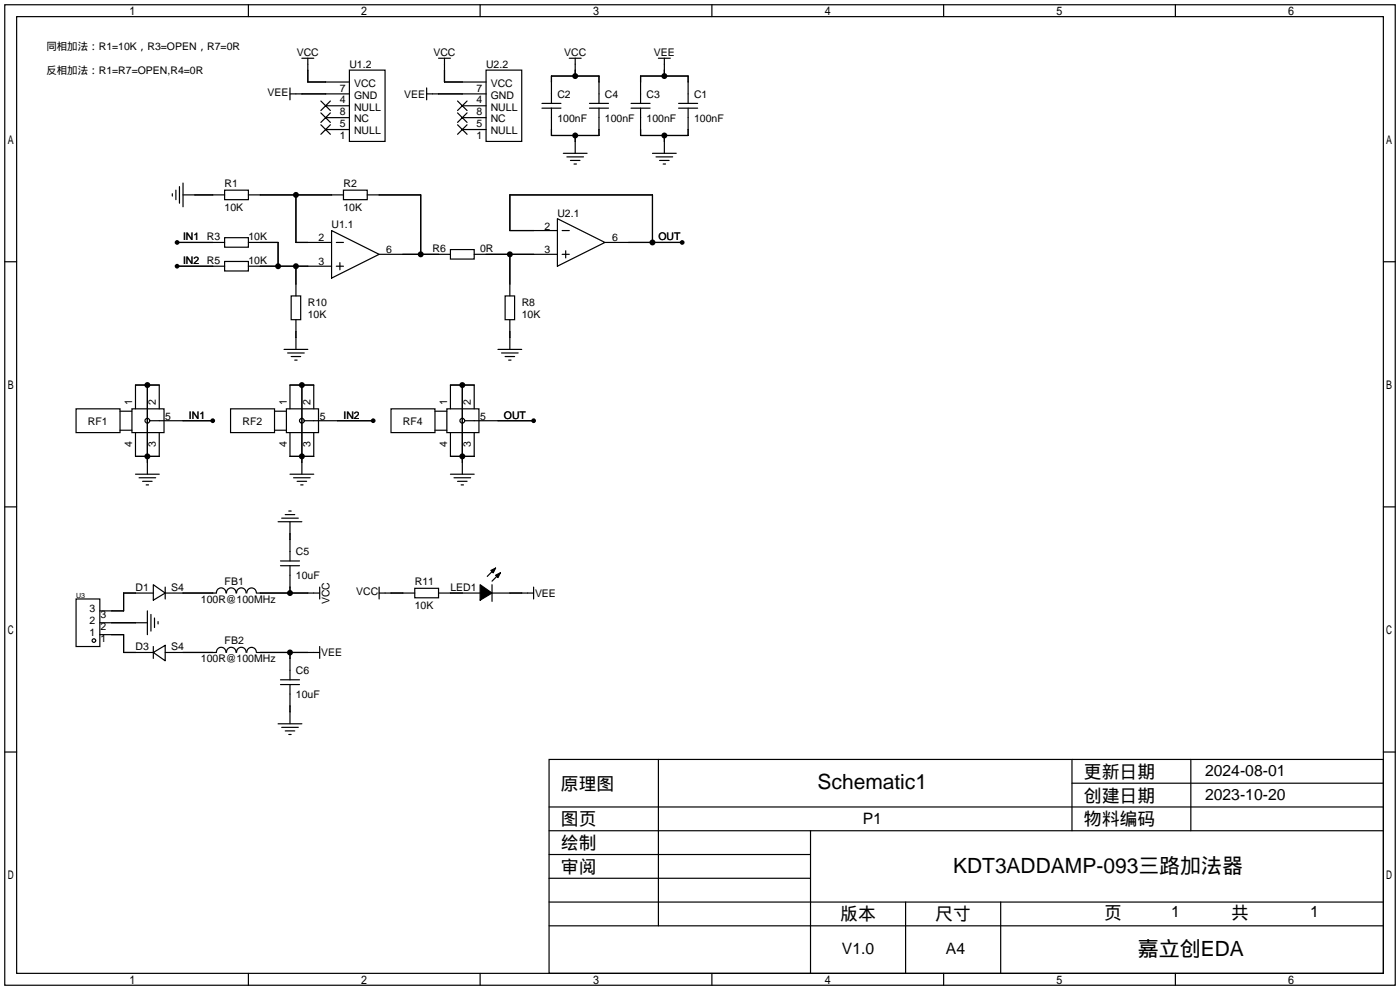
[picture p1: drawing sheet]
<svg xmlns="http://www.w3.org/2000/svg" width="299mm" height="212mm" viewBox="0 0 299 212" stroke-linecap="round" stroke-linejoin="round" font-family="sans-serif">
<g fill="#000">
<circle cx="122.9" cy="16.3" r=".63"/>
<circle cx="142" cy="16.3" r=".63"/>
<circle cx="122.9" cy="29" r=".63"/>
<circle cx="142" cy="29" r=".63"/>
<circle cx="37.8" cy="56.9" r=".51"/>
<circle cx="37.8" cy="51.8" r=".51"/>
<circle cx="59.4" cy="56.9" r=".63"/>
<circle cx="63.2" cy="41.7" r=".63"/>
<circle cx="63.2" cy="56.9" r=".63"/>
<circle cx="89.9" cy="54.4" r=".63"/>
<circle cx="109" cy="54.4" r=".63"/>
<circle cx="139.4" cy="51.8" r=".63"/>
<circle cx="145.8" cy="51.8" r=".51"/>
<circle cx="31.5" cy="82.3" r=".63"/>
<circle cx="31.5" cy="97.5" r=".63"/>
<circle cx="45.5" cy="89.9" r=".51"/>
<circle cx="64.5" cy="82.3" r=".63"/>
<circle cx="64.5" cy="97.5" r=".63"/>
<circle cx="79.8" cy="89.9" r=".51"/>
<circle cx="98.8" cy="82.3" r=".63"/>
<circle cx="98.8" cy="97.5" r=".63"/>
<circle cx="114" cy="89.9" r=".51"/>
<circle cx="62" cy="139.4" r=".63"/>
<circle cx="62" cy="126.7" r=".63"/>
</g>
<g fill="none" stroke="#000" stroke-width=".25">
<path d="M1 1h297.2v209.6h-297.2zM3.6 3.6h292.1v204.4h-292.1zM53.1 1v2.6M62 18.8v2.5M64.5 12.4h2.6M65.8 12.4v5.1h8.9M74.7 15h7.6v15.2h-7.6zM91.2 18.8v2.5M93.7 12.4h2.6M95 12.4v5.1h8.9M102.6 1v2.6M103.9 15h7.6v15.2h-7.6z"/>
<path d="M121.7 12.4h2.5M122.9 12.4v3.9M140.7 12.4h2.6M142 12.4v3.9M152.1 1v2.6M201.7 1v2.6M251.2 1v2.6M38.4 39.9v3.5M39.1 39.1v5.1M62 20.1h12.7M68.6 26.7l2 2M68.6 24.1l2 2.1"/>
<path d="M68.6 21.6l2 2M69.6 27.7h5.1M69.6 25.1h5.1M69.6 22.6h5.1M70.6 26.7l-2 2M70.6 24.1l-2 2.1M70.6 21.6l-2 2M91.2 20.1h12.7M97.8 26.7l2 2M97.8 24.1l2 2.1M97.8 21.6l2 2M98.8 27.7h5.1"/>
<path d="M98.8 25.1h5.1M98.8 22.6h5.1M99.8 26.7l-2 2M99.8 24.1l-2 2.1M99.8 21.6l-2 2M115.8 23.1h4.1M115.8 22.1h4.1M117.9 22.1v-5.8h10.1v5.8M117.9 23.1v5.9h10.1v-5.9M120.4 32.8h5.1M121.2 33.5h3.5M121.9 34.3h2.1"/>
<path d="M122.7 35.1h.5M122.9 29v3.8M126 23.1h4M126 22.1h4M134.9 23.1h4M134.9 22.1h4M136.9 22.1v-5.8h10.2v5.8M136.9 23.1v5.9h10.2v-5.9M139.4 32.8h5.1M140.2 33.5h3.6M141 34.3h2M141.7 35.1h.5"/>
<path d="M142 29v3.8M145 23.1h4.1M145 22.1h4.1M1 55.9h2.6M36.8 41.4v.5M37.6 40.6v2.1M37.8 56.9h10.2M37.8 51.8h10.2M39.1 41.7h8.9M48 40.6h5.1v2.1h-5.1zM48 50.8h5.1v2h-5.1zM48 55.9h5.1v2h-5.1z"/>
<path d="M53.1 56.9h17.8M53.1 51.8h6.3v5.1M53.1 41.7h20.3M63.2 41.7v10.1h7.7M63.2 56.9v6.3M70.9 49.3l10.1 5.1-10.1 5zM71.9 56.9h1.5M71.9 51.8h1.5M72.6 56.1v1.6M73.4 40.6h5.1v2.1h-5.1zM78.5 41.7h11.4v12.7M81 54.4h15.3"/>
<path d="M96.3 53.3h5v2.1h-5zM101.3 54.4h17.8M109 54.4v8.8M119.1 46.7l10.2 5.1-10.2 5.1zM119.1 49.3h-10.1v-7.6h30.4v10.1M120.1 54.4h1.6M120.1 49.3h1.6M120.9 53.6v1.5M129.3 51.8h16.5M295.7 55.9h2.5M60.7 74.7h5.1M61.5 75.4h3.5"/>
<path d="M62.2 63.2h2.1v5.1h-2.1zM62.2 76.2h2.1M63 77h.5M63.2 68.3v6.4M106.4 74.7h5.1M107.2 75.4h3.5M107.9 63.2h2.1v5.1h-2.1zM107.9 76.2h2.1M108.7 77h.5M109 68.3v6.4M16.3 87.4h9.4v5.1h-9.4zM25.7 87.9h2.5"/>
<path d="M25.7 91.9h2.5M28.2 87.4h6.9v5.1h-6.9zM29 87.4v-5.1h5v5.1M29 92.5v5h5v-5M31.5 82.3v19M32 89.9h13.5M49.3 87.4h9.4v5.1h-9.4zM58.7 87.9h2.5M58.7 91.9h2.5M61.2 87.4h6.9v5.1h-6.9zM62 87.4v-5.1h5.1v5.1M62 92.5v5h5.1v-5"/>
<path d="M64.5 82.3v19M65 89.9h14.8M83.6 87.4h9.4v5.1h-9.4zM93 87.9h2.5M93 91.9h2.5M95.5 87.4h6.9v5.1h-6.9zM96.3 87.4v-5.1h5v5.1M96.3 92.5v5h5v-5M98.8 82.3v19M99.3 89.9h14.7M1 108.3h2.6M29 101.3h5"/>
<path d="M29.7 102.1h3.6M30.5 102.9h2M31.2 103.6h.5M59.4 111.5h5.1M59.9 119.9h4.1M60.2 110.7h3.6M61 110h2M61.7 109.2h.5M62 111.5v8.4M62 101.3h5.1M62.7 102.1h3.6M63.5 102.9h2"/>
<path d="M64.3 103.6h.5M96.3 101.3h5M97 102.1h3.6M97.8 102.9h2M98.6 103.6h.5M295.7 108.3h2.5M16.3 128h5v10.2h-5zM21.3 135.6h5.1v3.8h6.4M21.3 133.1h10.2M31.5 130.6v5M32.3 131.3v3.6M32.8 125l2.5 1.7-2.5 1.6z"/>
<path d="M32.8 139.4l2.5-1.5v3.3zM32.8 126.7h-6.4v3.9h-5.1M32.8 138.2v2.5M33 132.1v2M33.8 132.8v.6M35.3 126.7h10.9M35.3 139.4h10.9M35.3 125.5v2.5M46.3 126.7a1.01 1.01 0 0 1 1-1.1 1.01 1.01 0 0 1 1 1.1M46.3 139.4a1.01 1.01 0 0 1 1-1.1 1.01 1.01 0 0 1 1 1.1M48.4 126.7a1.01 1.01 0 0 1 1-1.1 1.01 1.01 0 0 1 1 1.1M48.4 139.4a1.01 1.01 0 0 1 1-1.1 1.01 1.01 0 0 1 1 1.1"/>
<path d="M50.6 126.7a1.01 1.01 0 0 1 1-1.1 1.01 1.01 0 0 1 1 1.1M50.6 139.4a1.01 1.01 0 0 1 1-1.1 1.01 1.01 0 0 1 1 1.1M52.8 126.7a1.01 1.01 0 0 1 1-1 1.01 1.01 0 0 1 1 1M52.8 139.4a1.01 1.01 0 0 1 1-1 1.01 1.01 0 0 1 1 1M54.9 126.7h13.4M54.9 139.4h13.4M59.9 120.9h4.1M62 120.9v5.8M62 139.4v5.9M68.3 125.5v2.5M68.3 138.2v2.5M81 126.7h7.6"/>
<path d="M81 125.5v2.5M88.6 125.7h5.1v2.1h-5.1zM93.7 126.7h8.9M105.2 126.7h8.8M105.2 125v3.5M105.2 122.2l-1.1 1M106.2 123.2l-1 1M114 125.5v2.5M59.4 154.7h5.1M59.9 146.3h4.1M59.9 145.3h4.1M60.2 155.4h3.6"/>
<path d="M61 156.2h2M61.7 157h.5M62 146.3v8.4M1 160.7h2.6M117.3 162.3h178.4v45.7h-178.4zM117.3 177.5h178.4M117.3 172.5h178.4M140.7 162.3v35.6M173.2 177.5v30.5M229.1 162.3v15.2M229.1 167.4h66.6M254.5 162.3v15.2"/>
<path d="M295.7 160.7h2.5M117.3 182.6h55.9M117.3 197.9h178.4M117.3 192.8h178.4M117.3 187.7h55.9M193.5 192.8v15.2M213.9 192.8v15.2M53.1 208v2.6M102.6 208v2.6M152.1 208v2.6M201.7 208v2.6M251.2 208v2.6"/>
<circle cx="31.5" cy="89.9" r=".51"/>
<circle cx="64.5" cy="89.9" r=".51"/>
<circle cx="98.8" cy="89.9" r=".51"/>
<circle cx="20.1" cy="136.9" r=".38"/>
</g>
<path d="M102.6 125l2.6 1.7-2.6 1.6zM104.9 121.9l1-.5-.5 1zM105.9 122.9l1-.5-.5 1z" fill="#000" stroke="#000" stroke-width=".25"/>
<g font-size="4.5">
<text x="174.7" y="168.7">Schematic1</text>
<text x="203.7" y="186.5">KDT3ADDAMP-093三路加法器</text>
<text x="243.2" y="204.3">嘉立创EDA</text>
</g>
<g font-size="3.8">
<text x="231.6" y="166.2">更新日期</text>
<text x="119.9" y="168.8">原理图</text>
<text x="231.6" y="171.3">创建日期</text>
<text x="119.9" y="176.4">图页</text>
<text x="231.6" y="176.4">物料编码</text>
<text x="119.9" y="181.5">绘制</text>
<text x="119.9" y="186.6">审阅</text>
<text x="179.6" y="196.7">版本</text>
<text x="199.9" y="196.7">尺寸</text>
<text x="236" y="196.5">页</text>
<text x="263.1" y="196.5">共</text>
</g>
<g font-size="3.4">
<text x="257.6" y="165.9">2024-08-01</text>
<text x="257.6" y="170.9">2023-10-20</text>
<text x="184.4" y="176">P1</text>
<text x="250.3" y="196.1">1</text>
<text x="280" y="196.1">1</text>
<text x="179.9" y="204">V1.0</text>
<text x="202.2" y="204">A4</text>
</g>
<g font-size="2.2">
<text x="9.9" y="10.7">同相加法：R1=10K，R3=OPEN，R7=0R</text>
<text x="63.4" y="12">VCC</text>
<text x="92.6" y="12">VCC</text>
<text x="120.6" y="12">VCC</text>
<text x="139.7" y="12">VEE</text>
<text x="9.9" y="15.8">反相加法：R1=R7=OPEN,R4=0R</text>
<text x="74.7" y="14.5">U1.2</text>
<text x="103.9" y="14.5">U2.2</text>
<text x="57.2" y="20.6">VEE</text>
<text x="72.6" y="22.1">4</text>
<text x="72.6" y="19.6">7</text>
<text x="75.7" y="23.6">NULL</text>
<text x="75.7" y="21.1">GND</text>
<text x="75.7" y="18.6">VCC</text>
<text x="86.4" y="20.9">VEE</text>
<text x="101.9" y="22.1">4</text>
<text x="101.9" y="19.6">7</text>
<text x="104.9" y="23.6">NULL</text>
<text x="104.9" y="21.1">GND</text>
<text x="104.9" y="18.6">VCC</text>
<text x="119.1" y="20.9">C2</text>
<text x="129.3" y="20.9">C4</text>
<text x="138.2" y="20.9">C3</text>
<text x="148.3" y="20.9">C1</text>
<text x="72.6" y="29.7">1</text>
<text x="72.6" y="27.2">5</text>
<text x="72.6" y="24.7">8</text>
<text x="75.7" y="28.7">NULL</text>
<text x="75.7" y="26.2">NC</text>
<text x="101.9" y="29.7">1</text>
<text x="101.9" y="27.2">5</text>
<text x="101.9" y="24.7">8</text>
<text x="104.9" y="28.7">NULL</text>
<text x="104.9" y="26.2">NC</text>
<text x="119.1" y="26">100nF</text>
<text x="129.3" y="26">100nF</text>
<text x="138.2" y="26">100nF</text>
<text x="148.3" y="26">100nF</text>
<text x="48" y="39.9">R1</text>
<text x="73.4" y="39.9">R2</text>
<text x="48" y="45">10K</text>
<text x="73.4" y="45">10K</text>
<text x="119.1" y="46.3">U2.1</text>
<text x="39.1" y="51.4">IN1</text>
<text x="44.2" y="51.4">R3</text>
<text x="53.1" y="51.4">10K</text>
<text x="68.1" y="51.6">2</text>
<text x="70.9" y="48.8">U1.1</text>
<text x="92.5" y="53.9">R6</text>
<text x="102.6" y="53.9">0R</text>
<text x="116.4" y="49.1">2</text>
<text x="130.8" y="51.6">6</text>
<text x="140.7" y="51.4">OUT</text>
<text x="39.1" y="56.4">IN2</text>
<text x="44.2" y="56.4">R5</text>
<text x="53.1" y="56.4">10K</text>
<text x="68.1" y="56.7">3</text>
<text x="82.5" y="54.1">6</text>
<text x="116.4" y="54.1">3</text>
<text x="65.8" y="65.3">R10</text>
<text x="111.5" y="65.3">R8</text>
<text x="65.8" y="67.9">10K</text>
<text x="111.5" y="67.9">10K</text>
<text x="28.3" y="86.6" transform="rotate(-90 28.3 86.6)">1</text>
<text x="33.3" y="86.6" transform="rotate(-90 33.3 86.6)">2</text>
<text x="35.3" y="89.7">5</text>
<text x="40.4" y="89.5">IN1</text>
<text x="61.3" y="86.6" transform="rotate(-90 61.3 86.6)">1</text>
<text x="66.4" y="86.6" transform="rotate(-90 66.4 86.6)">2</text>
<text x="68.3" y="89.7">5</text>
<text x="73.4" y="89.5">IN2</text>
<text x="95.6" y="86.6" transform="rotate(-90 95.6 86.6)">1</text>
<text x="100.6" y="86.6" transform="rotate(-90 100.6 86.6)">2</text>
<text x="102.6" y="89.7">5</text>
<text x="107.7" y="89.5">OUT</text>
<text x="18.8" y="90.7">RF1</text>
<text x="28.3" y="95.5" transform="rotate(-90 28.3 95.5)">4</text>
<text x="33.3" y="95.5" transform="rotate(-90 33.3 95.5)">3</text>
<text x="51.8" y="90.7">RF2</text>
<text x="61.3" y="95.5" transform="rotate(-90 61.3 95.5)">4</text>
<text x="66.4" y="95.5" transform="rotate(-90 66.4 95.5)">3</text>
<text x="86.1" y="90.7">RF4</text>
<text x="95.6" y="95.5" transform="rotate(-90 95.6 95.5)">4</text>
<text x="100.6" y="95.5" transform="rotate(-90 100.6 95.5)">3</text>
<text x="63.2" y="118.7">C5</text>
<text x="48" y="125">FB1</text>
<text x="63.2" y="123.8">10uF</text>
<text x="88.6" y="125">R11</text>
<text x="19.1" y="130.8">3</text>
<text x="29" y="126.3">D1</text>
<text x="36.6" y="126.3">S4</text>
<text x="42.9" y="128.8">100R@100MHz</text>
<text x="70.4" y="129.1" transform="rotate(-90 70.4 129.1)">VCC</text>
<text x="76.1" y="127.3">VCC</text>
<text x="88.6" y="130.1">10K</text>
<text x="96.3" y="126.3">LED1</text>
<text x="114.3" y="127.6">VEE</text>
<text x="19.1" y="135.9">1</text>
<text x="19.1" y="133.4">2</text>
<text x="21.5" y="137.2">1</text>
<text x="21.5" y="134.7">2</text>
<text x="21.5" y="132.1">3</text>
<text x="48" y="137.7">FB2</text>
<text x="29" y="139">D3</text>
<text x="36.6" y="139">S4</text>
<text x="42.9" y="141.5">100R@100MHz</text>
<text x="68.6" y="140.3">VEE</text>
<text x="63.2" y="144.1">C6</text>
<text x="63.2" y="149.2">10uF</text>
</g>
<text font-size="1.5" x="16.3" y="127.7">U3</text>
</svg>
